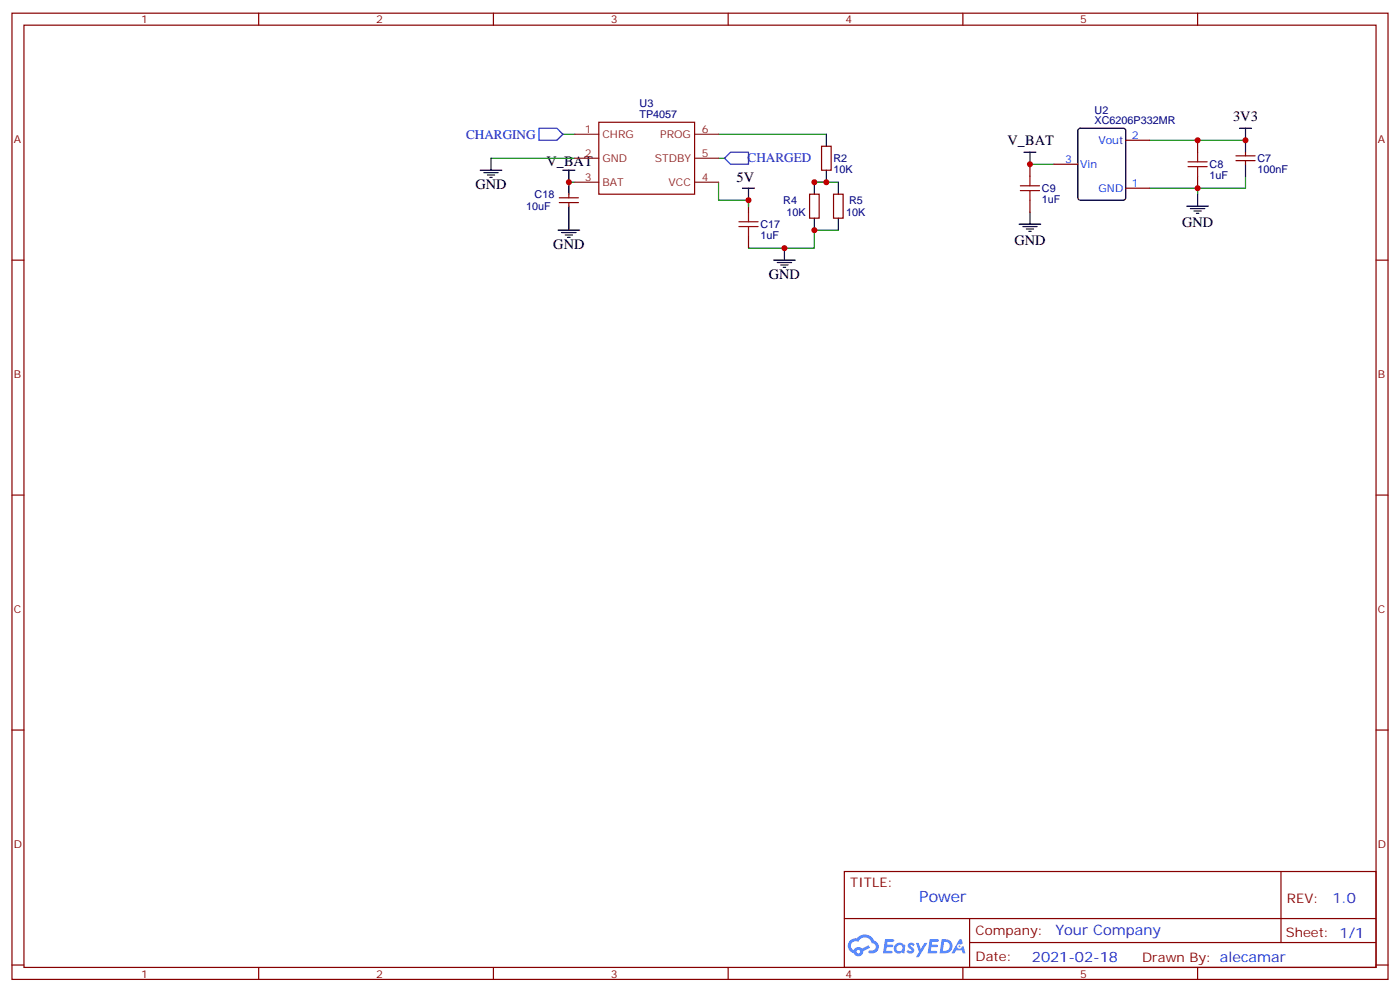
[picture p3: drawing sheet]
<svg xmlns="http://www.w3.org/2000/svg" width="412mm" height="292mm" viewBox="0 0 412 292" stroke-linecap="round" stroke-linejoin="round" font-family="sans-serif">
<g fill="none" stroke="#870000" stroke-width=".35">
<path d="M3.5 3.9h405.4v284.3h-405.4zM7.1 7.4h398.2v277.3h-398.2zM76.2 3.9v3.5M145.3 3.9v3.5M214.5 3.9v3.5M283.6 3.9v3.5M352.8 3.9v3.5M3.5 76.6h3.6M405.3 76.6h3.6M3.5 145.7h3.6M405.3 145.7h3.6M3.5 214.8h3.6"/>
<path d="M405.3 214.8h3.6M248.7 256.5h156.6v28.2h-156.6zM377.3 256.5v20.9M248.7 270.3h156.5M285.6 277.4h119.6M285.6 270.3v14.1M3.5 284h3.6M76.2 284.7v3.5M145.3 284.7v3.5M214.5 284.7v3.5M283.6 284.7v3.5M352.8 284.7v3.5"/>
<path d="M405.3 284h3.6"/>
</g>
<g fill="#5487ff">
<path d="M267.7 277.6a1.22 1.22 0 0 1 1.7 .3l-.4 .6a.47 .47 0 0 0-.3-.4 .47 .47 0 0 0-.5 .2l.1 .2a1.14 1.14 0 0 1 .8 1.8 1.14 1.14 0 0 1-1.9-.1l-.2-.1 .5-.6 .7 .4a.29 .29 0 0 0 .3-.2 .29 .29 0 0 0-.2-.3 1.04 1.04 0 0 1-.6-1.8z"/>
<path d="M260.7 276.4h2.4l.3 .2-.2 .5h-1.8l-.1 .9h1.5l.3 .4-.3 .3h-1.6l-.2 1.1 1.7 .1 .2 .3-.2 .3-2.6 .1z"/>
<path d="M273.8 276.4h2.4l.3 .2-.1 .5h-1.8l-.2 .9h1.6l.3 .4-.4 .3h-1.6l-.1 1.1 1.7 .1 .2 .3-.2 .3h-2.6z"/>
<path d="M282.6 276.4h.7l.3 1.3-.6 .3a.69 .69 0 0 0-1 .2 .69 .69 0 0 0 .4 1 .69 .69 0 0 0 .9-.6l.5-.3 .6 2.2h-.8l-.2-.8h-1.8l-.5 .8h-.8z"/>
<path d="M269.8 277.5h.8l.6 1.8 1.1-1.8h.9l-2.6 4.2h-.8l.9-1.6z"/>
<path d="M277.4 276.4l-.6 4.2h1.3a2.11 2.11 0 0 0 2.5-2.2 2.11 2.11 0 0 0-2.5-2zM278.1 277.1a1.39 1.39 0 0 1 1.7 1.5 1.39 1.39 0 0 1-1.8 1.2h-.3z"/>
<path d="M263.7 278a1.54 1.54 0 0 0-.1 2.2 1.54 1.54 0 0 0 2.2 .1l.6 .3 .3-2.3-.2-.3h-.4a1.49 1.49 0 0 0-2.4 0zM264 279a.94 .94 0 0 1 1.8 0 .94 .94 0 0 1-1.8 0z"/>
<path d="M250.4 276.8a2.18 2.18 0 0 0 1.1 3.7 1.44 1.44 0 0 0 1.6 .9 1.44 1.44 0 0 0 1.2-1.5l2-1-.5-.7-1.9 1a1.47 1.47 0 0 0-2.4 .4 1.39 1.39 0 0 1-.7-1.9 1.39 1.39 0 0 1 2-.5 2.12 2.12 0 0 1 2.2-1.3 2.12 2.12 0 0 1 1.9 1.7 1.14 1.14 0 0 1 1.1 1.4 1.14 1.14 0 0 1-1.7 .7 .43 .43 0 0 0-.5 .4 .43 .43 0 0 0 .4 .5 1.98 1.98 0 0 0 2.5-1.3 1.98 1.98 0 0 0-1.2-2.5 3.1 3.1 0 0 0-5.3-.7l-.9 .1zM252.3 280.1a.55 .55 0 0 1 1.1 0 .55 .55 0 0 1-1.1 0z"/>
<circle cx="282.6" cy="278.5" r=".26"/>
</g>
<path d="M300.6 56.1h5.6M300.6 54.7h5.6M303.4 51.9v2.8M303.4 56.1v2.8M350 49h5.6M350 47.6h5.6M352.8 44.8v2.8M352.8 49v2.9M217.7 66.7h5.6M217.7 65.3h5.6M220.5 62.4v2.9M220.5 66.7v2.8" fill="none" stroke="#a10000" stroke-width=".35"/>
<g fill="none" stroke="#870000" stroke-width=".35">
<path d="M176.4 36h28.2v21.2h-28.2zM164.7 59.6h5.7M164.7 58.2h5.7M167.6 57.2v1M167.6 59.6v1.1M220.5 58.9v3.5M238.5 57.2h2.8v7h-2.8zM242 43h2.8v7.1h-2.8zM245.5 57.2h2.9v7h-2.9zM303.4 48.3v3.6M303.4 58.9v3.5M310.4 48.3h7.1"/>
<path d="M331.6 55.4h7.1M331.6 41.3h7.1M352.8 41.3v3.5M352.8 51.9v3.5M364.1 47.3h5.6M364.1 45.9h5.6M366.9 44.8v1.1M366.9 47.3v1M220.5 69.5v3.5"/>
</g>
<g fill="none" stroke="#000" stroke-width=".35">
<path d="M243.4 39.5v3.5M317.7 38l.5-.3h12.7l.7 .5v20l-.5 .7h-12.9l-.6-.4-.1-20zM365.1 37.7h3.6M366.9 37.7v7.1M141.5 50.1h6.3M142.5 50.8h4.3M143.6 51.5h2.1M144.3 52.2h.7M144.6 46.6v3.5M165.8 50.1h3.5M167.6 50.1v7.1M218.7 55.4h3.5"/>
<path d="M220.5 55.4v3.5M239.9 53.6v3.6M243.4 50.1v3.5M246.9 53.6v3.6M301.6 44.8h3.6M303.4 44.8v3.5M352.8 57.2v3.5M366.9 48.3v3.6M164.4 67.7h6.3M165.5 68.4h4.2M166.5 69.1h2.1M167.2 69.8h.7"/>
<path d="M167.6 60.7v7M227.9 76.6h6.3M229 77.3h4.2M230 78h2.1M230.7 78.7h.7M231.1 73v3.6M239.9 64.2v3.5M246.9 64.2v3.5M300.2 66h6.4M301.3 66.7h4.2M302.3 67.4h2.1M303 68.1h.7"/>
<path d="M303.4 62.4v3.6M349.6 60.7h6.4M350.7 61.4h4.2M351.7 62.1h2.1M352.4 62.8h.7"/>
</g>
<path d="M165.8 39.5h3.5M211.7 39.5h31.7M144.6 46.6h24.7M167.6 53.6h1.7M211.7 53.6v5.3h8.8v1.8M211.7 46.6h1.7M239.9 53.6h7M303.4 48.3h7M338.7 41.3h28.2M352.8 55.4v1.8M366.9 51.9v3.5h-28.2M246.9 67.7h-7v5.3h-19.4" fill="none" stroke="#008700" stroke-width=".35"/>
<path d="M158.7 37.7h5.3l1.8 1.8-1.8 1.8h-5.3zM213.4 46.6l1.8-1.8h5.3v3.5h-5.3z" fill="none" stroke="#00f" stroke-width=".35"/>
<path d="M169.3 39.5h7.1M204.6 39.5h7.1M169.3 46.6h7.1M169.3 53.6h7.1M204.6 46.6h7.1M204.6 53.6h7.1" fill="none" stroke="#8c2424" stroke-width=".35"/>
<g fill="#c00">
<circle cx="231.1" cy="73" r=".88"/>
<circle cx="167.6" cy="53.6" r=".88"/>
<circle cx="243.4" cy="53.6" r=".88"/>
<circle cx="239.9" cy="67.7" r=".88"/>
<circle cx="239.9" cy="53.6" r=".88"/>
<circle cx="220.5" cy="58.9" r=".88"/>
<circle cx="366.9" cy="41.3" r=".88"/>
<circle cx="303.4" cy="48.3" r=".88"/>
<circle cx="352.8" cy="41.3" r=".88"/>
<circle cx="352.8" cy="55.4" r=".88"/>
</g>
<text font-size="4.6" fill="#00f" x="270.8" y="265.5">Power</text>
<g font-size="4.2">
<text x="363.2" y="35.7">3V3</text>
<text x="296.8" y="42.7">V_BAT</text>
<text x="161" y="49">V_BAT</text>
<text x="217" y="53.6">5V</text>
<text x="140.1" y="55.7">GND</text>
<text x="348.2" y="66.8">GND</text>
<text x="163" y="73.4">GND</text>
<text x="298.8" y="72.1">GND</text>
<text x="226.5" y="82.2">GND</text>
</g>
<g font-size="4.2" fill="#00f">
<text x="392.5" y="265.7">1.0</text>
<text x="310.9" y="275.3">Your Company</text>
<text x="304" y="283.1">2021-02-18</text>
</g>
<g font-size="3.9" fill="#00f">
<text x="137.3" y="40.8">CHARGING</text>
<text x="220.2" y="47.8">CHARGED</text>
</g>
<g font-size="3.9" fill="#800">
<text x="250.5" y="261.1">TITLE:</text>
<text x="379.1" y="265.7">REV:</text>
<text x="287.4" y="275.3">Company:</text>
<text x="378.7" y="275.9">Sheet: 1/1</text>
<text x="287.4" y="282.9">Date:</text>
<text x="336.4" y="283">Drawn By: alecamar</text>
</g>
<g font-size="3.2" fill="#800">
<text x="41.6" y="6.9">1</text>
<text x="110.8" y="6.9">2</text>
<text x="179.9" y="6.9">3</text>
<text x="249.1" y="6.9">4</text>
<text x="318.2" y="6.9">5</text>
<text x="4.1" y="42">A</text>
<text x="405.9" y="42">A</text>
<text x="4.1" y="111.1">B</text>
<text x="405.9" y="111.1">B</text>
<text x="4.1" y="180.3">C</text>
<text x="405.9" y="180.3">C</text>
<text x="4.1" y="249.4">D</text>
<text x="405.9" y="249.4">D</text>
<text x="41.6" y="287.7">1</text>
<text x="110.8" y="287.7">2</text>
<text x="179.9" y="287.7">3</text>
<text x="249.1" y="287.7">4</text>
<text x="318.2" y="287.7">5</text>
</g>
<g font-size="3.2" fill="#000080">
<text x="188.4" y="34.8">TP4057</text>
<text x="188.4" y="31.6">U3</text>
<text x="322.4" y="33.5">U2</text>
<text x="322.4" y="36.6">XC6206P332MR</text>
<text x="245.5" y="47.7">R2</text>
<text x="370.4" y="47.7">C7</text>
<text x="245.5" y="50.9">10K</text>
<text x="356.3" y="52.7">1uF</text>
<text x="356.3" y="49.4">C8</text>
<text x="370.4" y="50.9">100nF</text>
<text x="157.5" y="58.3">C18</text>
<text x="306.9" y="59.7">1uF</text>
<text x="306.9" y="56.5">C9</text>
<text x="155" y="61.8">10uF</text>
<text x="230.7" y="60.1">R4</text>
<text x="231.7" y="63.6">10K</text>
<text x="249.3" y="63.6">10K</text>
<text x="250.1" y="60">R5</text>
<text x="224" y="70.3">1uF</text>
<text x="224" y="67.1">C17</text>
</g>
<g font-size="3.2" fill="#8d2323">
<text x="172.3" y="39.2">1</text>
<text x="177.4" y="40.6">CHRG</text>
<text x="194.5" y="40.6">PROG</text>
<text x="206.7" y="39.2">6</text>
<text x="172.3" y="46.2">2</text>
<text x="177.4" y="47.6">GND</text>
<text x="192.9" y="47.6">STDBY</text>
<text x="206.7" y="46.2">5</text>
<text x="172.3" y="53.3">3</text>
<text x="206.7" y="53.3">4</text>
<text x="177.4" y="54.7">BAT</text>
<text x="197" y="54.7">VCC</text>
</g>
<g font-size="3.2" fill="#00f">
<text x="333.4" y="40.9">2</text>
<text x="313.7" y="48">3</text>
<text x="323.6" y="42.3">Vout</text>
<text x="318.2" y="49.4">Vin</text>
<text x="323.6" y="56.4">GND</text>
<text x="333.4" y="55">1</text>
</g>
</svg>
